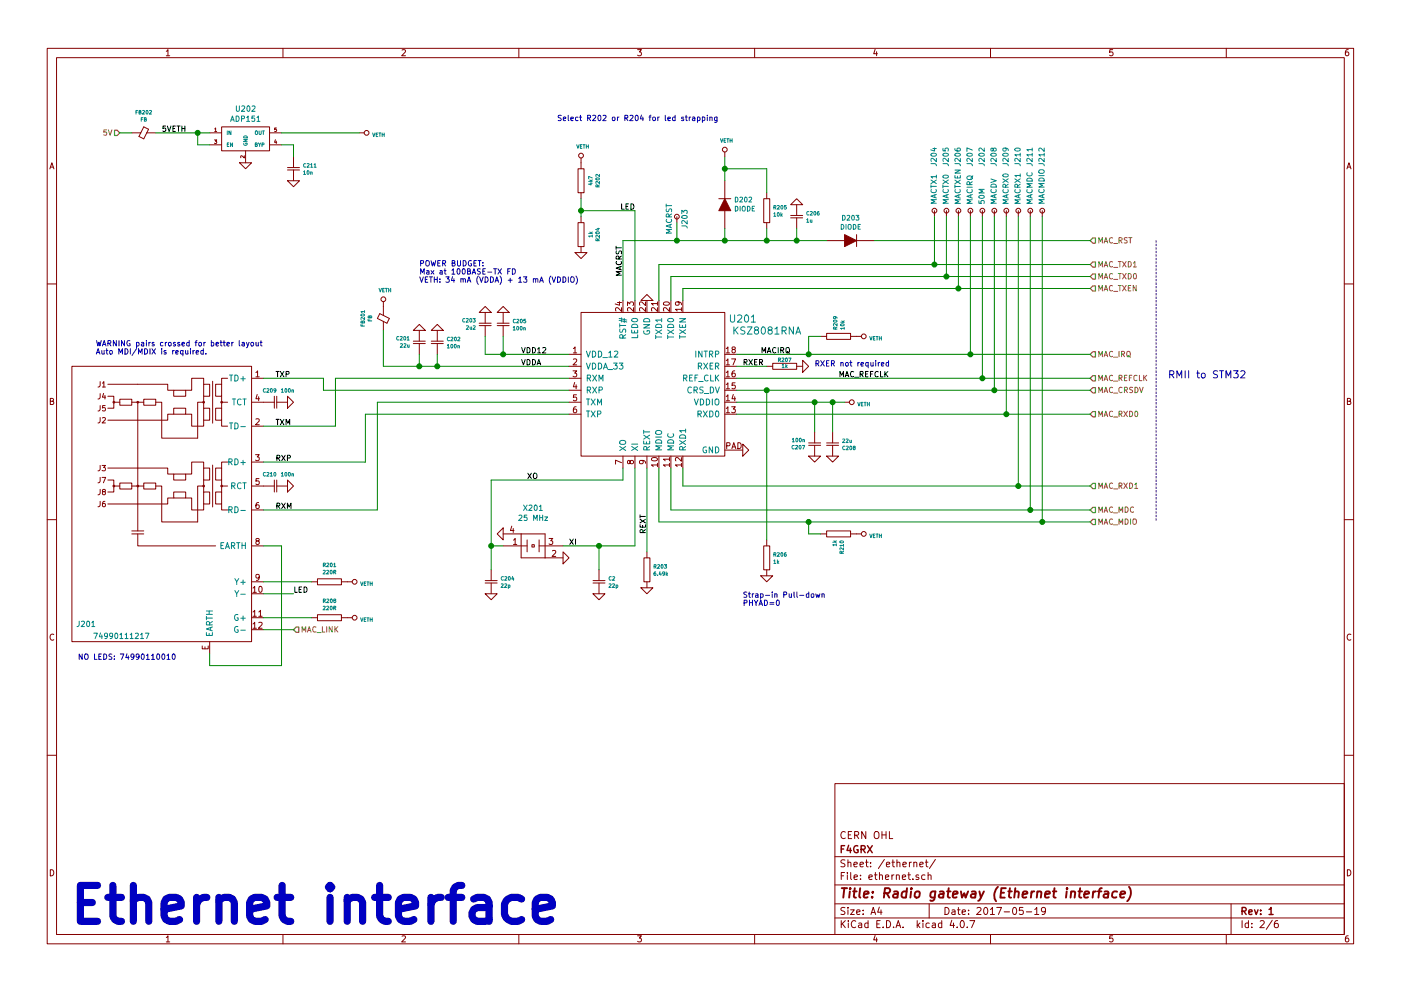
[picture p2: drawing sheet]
EESchema Schematic File Version 2
LIBS:apdep
LIBS:f4grx_conn
LIBS:f4grx_rf
LIBS:ap-cache
EELAYER 25 0
EELAYER END
$Descr A4 11693 8268
encoding utf-8
Sheet 2 6
Title "Radio gateway (Ethernet interface)"
Date "2017-05-19"
Rev "1"
Comp "F4GRX"
Comment1 "CERN OHL"
Comment2 ""
Comment3 ""
Comment4 ""
$EndDescr
Text Notes 600  7700 0    300  ~ 60
Ethernet interface
$Comp
L KSZ8081RN U201
U 1 1
P 5450 3200
F 0 "U201" H 6200 3750 60  0000 C CNN
F 1 "KSZ8081RNA" H 6400 3650 60  0000 C CNN
F 2 "apdep:QFN-24-1EPHOLE_4x4mm_Pitch0.5mm" H 5300 3450 60  0001 C CNN
F 3 "" H 5300 3450 60  0000 C CNN
	1    5450 3200
	1    0    0    -1  
$EndComp
$Comp
L GND #PWR01
U 1 1
P 6200 3750
F 0 "#PWR01" H 6200 3750 30  0001 C CNN
F 1 "GND" H 6200 3680 30  0001 C CNN
F 2 "" H 6200 3750 60  0000 C CNN
F 3 "" H 6200 3750 60  0000 C CNN
	1    6200 3750
	0    -1   -1   0   
$EndComp
$Comp
L GND #PWR02
U 1 1
P 5400 2500
F 0 "#PWR02" H 5400 2500 30  0001 C CNN
F 1 "GND" H 5400 2430 30  0001 C CNN
F 2 "" H 5400 2500 60  0000 C CNN
F 3 "" H 5400 2500 60  0000 C CNN
	1    5400 2500
	-1   0    0    1   
$EndComp
$Comp
L XTAL X201
U 1 1
P 4450 4550
F 0 "X201" H 4450 4870 45  0000 C CNN
F 1 "25 MHz" H 4450 4786 45  0000 C CNN
F 2 "apdep:XTAL_SMD_3.2x2.5" H 4450 4550 60  0001 C CNN
F 3 "" H 4450 4550 60  0000 C CNN
	1    4450 4550
	1    0    0    -1  
$EndComp
$Comp
L GND #PWR03
U 1 1
P 4700 4650
F 0 "#PWR03" H 4700 4650 30  0001 C CNN
F 1 "GND" H 4700 4580 30  0001 C CNN
F 2 "" H 4700 4650 60  0000 C CNN
F 3 "" H 4700 4650 60  0000 C CNN
	1    4700 4650
	0    -1   -1   0   
$EndComp
$Comp
L GND #PWR04
U 1 1
P 4200 4450
F 0 "#PWR04" H 4200 4450 30  0001 C CNN
F 1 "GND" H 4200 4380 30  0001 C CNN
F 2 "" H 4200 4450 60  0000 C CNN
F 3 "" H 4200 4450 60  0000 C CNN
	1    4200 4450
	0    1    1    0   
$EndComp
$Comp
L CSMALL C204
U 1 1
P 4100 4850
F 0 "C204" H 4178 4880 30  0000 L CNN
F 1 "22p" H 4178 4820 30  0000 L CNN
F 2 "apdep:0603_m1608" H 4100 4850 60  0001 C CNN
F 3 "" H 4100 4850 60  0000 C CNN
	1    4100 4850
	1    0    0    -1  
$EndComp
$Comp
L CSMALL C2
U 1 1
P 5000 4850
F 0 "C2" H 5078 4880 30  0000 L CNN
F 1 "22p" H 5078 4820 30  0000 L CNN
F 2 "apdep:0603_m1608" H 5000 4850 60  0001 C CNN
F 3 "" H 5000 4850 60  0000 C CNN
	1    5000 4850
	1    0    0    -1  
$EndComp
$Comp
L GND #PWR05
U 1 1
P 4100 4950
F 0 "#PWR05" H 4100 4950 30  0001 C CNN
F 1 "GND" H 4100 4880 30  0001 C CNN
F 2 "" H 4100 4950 60  0000 C CNN
F 3 "" H 4100 4950 60  0000 C CNN
	1    4100 4950
	1    0    0    -1  
$EndComp
$Comp
L GND #PWR06
U 1 1
P 5000 4950
F 0 "#PWR06" H 5000 4950 30  0001 C CNN
F 1 "GND" H 5000 4880 30  0001 C CNN
F 2 "" H 5000 4950 60  0000 C CNN
F 3 "" H 5000 4950 60  0000 C CNN
	1    5000 4950
	1    0    0    -1  
$EndComp
Text HLabel 9100 4350 2    45   Input ~ 0
MAC_MDIO
Text HLabel 9100 4250 2    45   Input ~ 0
MAC_MDC
Text HLabel 9100 4050 2    45   Input ~ 0
MAC_RXD1
Text HLabel 9100 3450 2    45   Input ~ 0
MAC_RXD0
$Comp
L RSMALL R203
U 1 1
P 5400 4750
F 0 "R203" V 5370 4803 30  0000 L CNN
F 1 "6.49k" V 5430 4803 30  0000 L CNN
F 2 "apdep:0603_m1608" H 5400 4750 60  0001 C CNN
F 3 "" H 5400 4750 60  0000 C CNN
	1    5400 4750
	0    1    1    0   
$EndComp
$Comp
L GND #PWR07
U 1 1
P 5400 4900
F 0 "#PWR07" H 5400 4900 30  0001 C CNN
F 1 "GND" H 5400 4830 30  0001 C CNN
F 2 "" H 5400 4900 60  0000 C CNN
F 3 "" H 5400 4900 60  0000 C CNN
	1    5400 4900
	1    0    0    -1  
$EndComp
Text HLabel 9100 3250 2    45   Input ~ 0
MAC_CRSDV
Text HLabel 9100 3150 2    45   Input ~ 0
MAC_REFCLK
Text HLabel 9100 2950 2    45   Input ~ 0
MAC_IRQ
Text HLabel 9100 2400 2    45   Input ~ 0
MAC_TXEN
Text HLabel 9100 2300 2    45   Input ~ 0
MAC_TXD0
Text HLabel 9100 2200 2    45   Input ~ 0
MAC_TXD1
Text HLabel 9100 2000 2    45   Input ~ 0
MAC_RST
$Comp
L CSMALL C205
U 1 1
P 4200 2700
F 0 "C205" H 4278 2730 30  0000 L CNN
F 1 "100n" H 4278 2670 30  0000 L CNN
F 2 "apdep:0603_m1608" H 4200 2700 60  0001 C CNN
F 3 "" H 4200 2700 60  0000 C CNN
	1    4200 2700
	1    0    0    -1  
$EndComp
$Comp
L CSMALL C203
U 1 1
P 4050 2700
F 0 "C203" H 3973 2670 30  0000 R CNN
F 1 "2u2" H 3973 2730 30  0000 R CNN
F 2 "apdep:1206_m3216" H 4050 2700 60  0001 C CNN
F 3 "" H 4050 2700 60  0000 C CNN
	1    4050 2700
	1    0    0    1   
$EndComp
$Comp
L GND #PWR08
U 1 1
P 4200 2600
F 0 "#PWR08" H 4200 2600 30  0001 C CNN
F 1 "GND" H 4200 2530 30  0001 C CNN
F 2 "" H 4200 2600 60  0000 C CNN
F 3 "" H 4200 2600 60  0000 C CNN
	1    4200 2600
	-1   0    0    1   
$EndComp
$Comp
L GND #PWR09
U 1 1
P 4050 2600
F 0 "#PWR09" H 4050 2600 30  0001 C CNN
F 1 "GND" H 4050 2530 30  0001 C CNN
F 2 "" H 4050 2600 60  0000 C CNN
F 3 "" H 4050 2600 60  0000 C CNN
	1    4050 2600
	-1   0    0    1   
$EndComp
$Comp
L RSMALL R206
U 1 1
P 6400 4650
F 0 "R206" V 6370 4703 30  0000 L CNN
F 1 "1k" V 6430 4703 30  0000 L CNN
F 2 "apdep:0603_m1608" H 6400 4650 60  0001 C CNN
F 3 "" H 6400 4650 60  0000 C CNN
	1    6400 4650
	0    1    1    0   
$EndComp
$Comp
L GND #PWR010
U 1 1
P 6400 4800
F 0 "#PWR010" H 6400 4800 30  0001 C CNN
F 1 "GND" H 6400 4730 30  0001 C CNN
F 2 "" H 6400 4800 60  0000 C CNN
F 3 "" H 6400 4800 60  0000 C CNN
	1    6400 4800
	1    0    0    -1  
$EndComp
Text Notes 6200 5050 0    45   ~ 0
Strap-in Pull-down\nPHYAD=0
$Comp
L CSMALL C202
U 1 1
P 3650 2850
F 0 "C202" H 3728 2880 30  0000 L CNN
F 1 "100n" H 3728 2820 30  0000 L CNN
F 2 "apdep:0603_m1608" H 3650 2850 60  0001 C CNN
F 3 "" H 3650 2850 60  0000 C CNN
	1    3650 2850
	1    0    0    -1  
$EndComp
$Comp
L CSMALL C201
U 1 1
P 3500 2850
F 0 "C201" H 3422 2820 30  0000 R CNN
F 1 "22u" H 3422 2880 30  0000 R CNN
F 2 "apdep:1206_m3216" H 3500 2850 60  0001 C CNN
F 3 "" H 3500 2850 60  0000 C CNN
	1    3500 2850
	1    0    0    1   
$EndComp
$Comp
L GND #PWR011
U 1 1
P 3650 2750
F 0 "#PWR011" H 3650 2750 30  0001 C CNN
F 1 "GND" H 3650 2680 30  0001 C CNN
F 2 "" H 3650 2750 60  0000 C CNN
F 3 "" H 3650 2750 60  0000 C CNN
	1    3650 2750
	-1   0    0    1   
$EndComp
$Comp
L GND #PWR012
U 1 1
P 3500 2750
F 0 "#PWR012" H 3500 2750 30  0001 C CNN
F 1 "GND" H 3500 2680 30  0001 C CNN
F 2 "" H 3500 2750 60  0000 C CNN
F 3 "" H 3500 2750 60  0000 C CNN
	1    3500 2750
	-1   0    0    1   
$EndComp
$Comp
L CSMALL C207
U 1 1
P 6800 3700
F 0 "C207" H 6878 3730 30  0000 L CNN
F 1 "100n" H 6878 3670 30  0000 L CNN
F 2 "apdep:0603_m1608" H 6800 3700 60  0001 C CNN
F 3 "" H 6800 3700 60  0000 C CNN
	1    6800 3700
	-1   0    0    1   
$EndComp
$Comp
L CSMALL C208
U 1 1
P 6950 3700
F 0 "C208" H 6872 3670 30  0000 R CNN
F 1 "22u" H 6872 3730 30  0000 R CNN
F 2 "apdep:1206_m3216" H 6950 3700 60  0001 C CNN
F 3 "" H 6950 3700 60  0000 C CNN
	1    6950 3700
	-1   0    0    -1  
$EndComp
$Comp
L GND #PWR013
U 1 1
P 6800 3800
F 0 "#PWR013" H 6800 3800 30  0001 C CNN
F 1 "GND" H 6800 3730 30  0001 C CNN
F 2 "" H 6800 3800 60  0000 C CNN
F 3 "" H 6800 3800 60  0000 C CNN
	1    6800 3800
	1    0    0    -1  
$EndComp
$Comp
L GND #PWR014
U 1 1
P 6950 3800
F 0 "#PWR014" H 6950 3800 30  0001 C CNN
F 1 "GND" H 6950 3730 30  0001 C CNN
F 2 "" H 6950 3800 60  0000 C CNN
F 3 "" H 6950 3800 60  0000 C CNN
	1    6950 3800
	1    0    0    -1  
$EndComp
Text Notes 3500 2350 0    45   ~ 0
POWER BUDGET:\nMax at 100BASE-TX FD\nVETH: 34 mA (VDDA) + 13 mA (VDDIO)
$Comp
L RSMALL R201
U 1 1
P 2750 4850
F 0 "R201" H 2750 4993 30  0000 C CNN
F 1 "220R" H 2750 4933 30  0000 C CNN
F 2 "apdep:0603_m1608" H 2750 4850 60  0001 C CNN
F 3 "" H 2750 4850 60  0000 C CNN
	1    2750 4850
	1    0    0    -1  
$EndComp
$Comp
L RSMALL R204
U 1 1
P 4850 1950
F 0 "R204" H 4850 2093 30  0000 C CNN
F 1 "1k" H 4850 2033 30  0000 C CNN
F 2 "apdep:0603_m1608" H 4850 1950 60  0001 C CNN
F 3 "" H 4850 1950 60  0000 C CNN
	1    4850 1950
	0    1    1    0   
$EndComp
$Comp
L RSMALL R202
U 1 1
P 4850 1500
F 0 "R202" H 4850 1643 30  0000 C CNN
F 1 "4k7" H 4850 1583 30  0000 C CNN
F 2 "apdep:0603_m1608" H 4850 1500 60  0001 C CNN
F 3 "" H 4850 1500 60  0000 C CNN
	1    4850 1500
	0    1    1    0   
$EndComp
$Comp
L DIODE D203
U 1 1
P 7100 2000
F 0 "D203" H 7100 2192 40  0000 C CNN
F 1 "DIODE" H 7100 2116 40  0000 C CNN
F 2 "apdep:SOD323" H 7100 2000 60  0001 C CNN
F 3 "" H 7100 2000 60  0000 C CNN
	1    7100 2000
	1    0    0    -1  
$EndComp
$Comp
L CSMALL C206
U 1 1
P 6650 1800
F 0 "C206" H 6728 1830 30  0000 L CNN
F 1 "1u" H 6728 1770 30  0000 L CNN
F 2 "apdep:0603_m1608" H 6650 1800 60  0001 C CNN
F 3 "" H 6650 1800 60  0000 C CNN
	1    6650 1800
	1    0    0    -1  
$EndComp
$Comp
L GND #PWR015
U 1 1
P 6650 1700
F 0 "#PWR015" H 6650 1700 30  0001 C CNN
F 1 "GND" H 6650 1630 30  0001 C CNN
F 2 "" H 6650 1700 60  0000 C CNN
F 3 "" H 6650 1700 60  0000 C CNN
	1    6650 1700
	-1   0    0    1   
$EndComp
$Comp
L RSMALL R205
U 1 1
P 6400 1750
F 0 "R205" V 6370 1803 30  0000 L CNN
F 1 "10k" V 6430 1803 30  0000 L CNN
F 2 "apdep:0603_m1608" H 6400 1750 60  0001 C CNN
F 3 "" H 6400 1750 60  0000 C CNN
	1    6400 1750
	0    1    1    0   
$EndComp
$Comp
L DIODE D202
U 1 1
P 6050 1700
F 0 "D202" V 6088 1622 40  0000 R CNN
F 1 "DIODE" V 6012 1622 40  0000 R CNN
F 2 "apdep:SOD323" H 6050 1700 60  0001 C CNN
F 3 "" H 6050 1700 60  0000 C CNN
	1    6050 1700
	0    -1   -1   0   
$EndComp
Text Notes 9750 3150 0    60   ~ 0
RMII to STM32
$Comp
L RSMALL R207
U 1 1
P 6550 3050
F 0 "R207" H 6550 3000 30  0000 C CNN
F 1 "1k" H 6550 3050 30  0000 C CNN
F 2 "apdep:0603_m1608" H 6550 3050 60  0001 C CNN
F 3 "" H 6550 3050 60  0000 C CNN
	1    6550 3050
	-1   0    0    1   
$EndComp
$Comp
L GND #PWR016
U 1 1
P 6700 3050
F 0 "#PWR016" H 6700 3050 30  0001 C CNN
F 1 "GND" H 6700 2980 30  0001 C CNN
F 2 "" H 6700 3050 60  0000 C CNN
F 3 "" H 6700 3050 60  0000 C CNN
	1    6700 3050
	0    -1   -1   0   
$EndComp
Text Notes 6800 3050 0    45   ~ 0
RXER not required
Text HLabel 1000 1100 0    45   Input ~ 0
5V
Text Label 4350 2950 0    45   ~ 0
VDD12
Text Label 4350 3050 0    45   ~ 0
VDDA
Text Label 4400 4000 0    45   ~ 0
XO
Text Label 4750 4550 0    45   ~ 0
XI
Text Label 5400 4450 1    45   ~ 0
REXT
Text Label 6200 3050 0    45   ~ 0
RXER
Text Label 5300 1750 2    45   ~ 0
LED
Text Label 5200 2300 1    45   ~ 0
MACRST
Text Label 6350 2950 0    45   ~ 0
MACIRQ
Text Label 2300 3150 0    45   ~ 0
TXP
Text Label 2300 3550 0    45   ~ 0
TXM
Text Label 2300 3850 0    45   ~ 0
RXP
Text Label 2300 4250 0    45   ~ 0
RXM
$Comp
L WE_74990111217 J201
U 1 1
P 2200 2950
F 0 "J201" H 3600 700 45  0000 L CNN
F 1 "74990111217" H 3150 600 45  0000 L CNN
F 2 "apdep:WE_74990111217" H 2200 2950 45  0001 C CNN
F 3 "" H 2200 2950 45  0001 C CNN
	1    2200 2950
	-1   0    0    -1  
$EndComp
$Comp
L CSMALL C209
U 1 1
P 2300 3350
F 0 "C209" V 2200 3300 30  0000 C CNN
F 1 "100n" V 2200 3450 30  0000 C CNN
F 2 "apdep:0805_m2012" H 2300 3350 60  0001 C CNN
F 3 "" H 2300 3350 60  0000 C CNN
	1    2300 3350
	0    1    1    0   
$EndComp
$Comp
L GND #PWR017
U 1 1
P 2400 3350
F 0 "#PWR017" H 2400 3350 30  0001 C CNN
F 1 "GND" H 2400 3280 30  0001 C CNN
F 2 "" H 2400 3350 60  0000 C CNN
F 3 "" H 2400 3350 60  0000 C CNN
	1    2400 3350
	0    -1   -1   0   
$EndComp
$Comp
L CSMALL C210
U 1 1
P 2300 4050
F 0 "C210" V 2200 4000 30  0000 C CNN
F 1 "100n" V 2200 4150 30  0000 C CNN
F 2 "apdep:0805_m2012" H 2300 4050 60  0001 C CNN
F 3 "" H 2300 4050 60  0000 C CNN
	1    2300 4050
	0    1    1    0   
$EndComp
$Comp
L GND #PWR018
U 1 1
P 2400 4050
F 0 "#PWR018" H 2400 4050 30  0001 C CNN
F 1 "GND" H 2400 3980 30  0001 C CNN
F 2 "" H 2400 4050 60  0000 C CNN
F 3 "" H 2400 4050 60  0000 C CNN
	1    2400 4050
	0    -1   -1   0   
$EndComp
Text Notes 800  2950 0    45   ~ 0
WARNING pairs crossed for better layout\nAuto MDI/MDIX is required.
Text Label 2450 4950 0    45   ~ 0
LED
$Comp
L RSMALL R208
U 1 1
P 2750 5150
F 0 "R208" H 2750 5293 30  0000 C CNN
F 1 "220R" H 2750 5233 30  0000 C CNN
F 2 "apdep:0603_m1608" H 2750 5150 60  0001 C CNN
F 3 "" H 2750 5150 60  0000 C CNN
	1    2750 5150
	1    0    0    -1  
$EndComp
Text HLabel 2450 5250 2    45   Input ~ 0
MAC_LINK
Text Notes 4650 1000 0    45   ~ 0
Select R202 or R204 for led strapping
$Comp
L GND #PWR019
U 1 1
P 4850 2100
F 0 "#PWR019" H 4850 2100 30  0001 C CNN
F 1 "GND" H 4850 2030 30  0001 C CNN
F 2 "" H 4850 2100 60  0000 C CNN
F 3 "" H 4850 2100 60  0000 C CNN
	1    4850 2100
	1    0    0    -1  
$EndComp
$Comp
L FB FB202
U 1 1
P 1200 1100
F 0 "FB202" H 1200 932 30  0000 C CNN
F 1 "FB" H 1200 992 30  0000 C CNN
F 2 "apdep:0805_m2012" H 1200 1100 60  0001 C CNN
F 3 "" H 1200 1100 60  0000 C CNN
	1    1200 1100
	-1   0    0    1   
$EndComp
$Comp
L VETH #PWR020
U 1 1
P 3000 1100
F 0 "#PWR020" H 3000 1200 30  0001 C CNN
F 1 "VETH" V 3014 1207 30  0000 L CNN
F 2 "" H 3000 1100 60  0000 C CNN
F 3 "" H 3000 1100 60  0000 C CNN
	1    3000 1100
	0    1    1    0   
$EndComp
$Comp
L VETH #PWR021
U 1 1
P 4850 1350
F 0 "#PWR021" H 4850 1450 30  0001 C CNN
F 1 "VETH" H 4864 1488 30  0000 C CNN
F 2 "" H 4850 1350 60  0000 C CNN
F 3 "" H 4850 1350 60  0000 C CNN
	1    4850 1350
	1    0    0    -1  
$EndComp
$Comp
L VETH #PWR022
U 1 1
P 6050 1300
F 0 "#PWR022" H 6050 1400 30  0001 C CNN
F 1 "VETH" H 6064 1438 30  0000 C CNN
F 2 "" H 6050 1300 60  0000 C CNN
F 3 "" H 6050 1300 60  0000 C CNN
	1    6050 1300
	1    0    0    -1  
$EndComp
$Comp
L VETH #PWR023
U 1 1
P 7050 3350
F 0 "#PWR023" H 7050 3450 30  0001 C CNN
F 1 "VETH" V 7064 3457 30  0000 L CNN
F 2 "" H 7050 3350 60  0000 C CNN
F 3 "" H 7050 3350 60  0000 C CNN
	1    7050 3350
	0    1    1    0   
$EndComp
$Comp
L VETH #PWR024
U 1 1
P 3200 2550
F 0 "#PWR024" H 3200 2650 30  0001 C CNN
F 1 "VETH" H 3214 2688 30  0000 C CNN
F 2 "" H 3200 2550 60  0000 C CNN
F 3 "" H 3200 2550 60  0000 C CNN
	1    3200 2550
	1    0    0    -1  
$EndComp
$Comp
L VETH #PWR025
U 1 1
P 2900 4850
F 0 "#PWR025" H 2900 4950 30  0001 C CNN
F 1 "VETH" V 2914 4957 30  0000 L CNN
F 2 "" H 2900 4850 60  0000 C CNN
F 3 "" H 2900 4850 60  0000 C CNN
	1    2900 4850
	0    1    1    0   
$EndComp
$Comp
L VETH #PWR026
U 1 1
P 2900 5150
F 0 "#PWR026" H 2900 5250 30  0001 C CNN
F 1 "VETH" V 2914 5257 30  0000 L CNN
F 2 "" H 2900 5150 60  0000 C CNN
F 3 "" H 2900 5150 60  0000 C CNN
	1    2900 5150
	0    1    1    0   
$EndComp
$Comp
L ADP151 U202
U 1 1
P 2050 1150
F 0 "U202" H 2050 1404 45  0000 C CNN
F 1 "ADP151" H 2050 1320 45  0000 C CNN
F 2 "apdep:SOT23-6" H 2050 1150 60  0001 C CNN
F 3 "" H 2050 1150 60  0000 C CNN
	1    2050 1150
	1    0    0    -1  
$EndComp
$Comp
L GND #PWR027
U 1 1
P 2050 1350
F 0 "#PWR027" H 2050 1350 30  0001 C CNN
F 1 "GND" H 2050 1280 30  0001 C CNN
F 2 "" H 2050 1350 60  0000 C CNN
F 3 "" H 2050 1350 60  0000 C CNN
	1    2050 1350
	1    0    0    -1  
$EndComp
$Comp
L CSMALL C211
U 1 1
P 2450 1400
F 0 "C211" H 2528 1430 30  0000 L CNN
F 1 "10n" H 2528 1370 30  0000 L CNN
F 2 "apdep:0603_m1608" H 2450 1400 60  0001 C CNN
F 3 "" H 2450 1400 60  0000 C CNN
	1    2450 1400
	1    0    0    -1  
$EndComp
$Comp
L GND #PWR028
U 1 1
P 2450 1500
F 0 "#PWR028" H 2450 1500 30  0001 C CNN
F 1 "GND" H 2450 1430 30  0001 C CNN
F 2 "" H 2450 1500 60  0000 C CNN
F 3 "" H 2450 1500 60  0000 C CNN
	1    2450 1500
	1    0    0    -1  
$EndComp
Text Label 1350 1100 0    45   ~ 0
5VETH
$Comp
L RSMALL R209
U 1 1
P 7000 2800
F 0 "R209" V 6970 2853 30  0000 L CNN
F 1 "10k" V 7030 2853 30  0000 L CNN
F 2 "apdep:0603_m1608" H 7000 2800 60  0001 C CNN
F 3 "" H 7000 2800 60  0000 C CNN
	1    7000 2800
	1    0    0    -1  
$EndComp
$Comp
L VETH #PWR029
U 1 1
P 7150 2800
F 0 "#PWR029" H 7150 2900 30  0001 C CNN
F 1 "VETH" V 7164 2907 30  0000 L CNN
F 2 "" H 7150 2800 60  0000 C CNN
F 3 "" H 7150 2800 60  0000 C CNN
	1    7150 2800
	0    1    1    0   
$EndComp
$Comp
L RSMALL R210
U 1 1
P 7000 4450
F 0 "R210" V 6970 4503 30  0000 L CNN
F 1 "1k" V 7030 4503 30  0000 L CNN
F 2 "apdep:0603_m1608" H 7000 4450 60  0001 C CNN
F 3 "" H 7000 4450 60  0000 C CNN
	1    7000 4450
	-1   0    0    1   
$EndComp
$Comp
L VETH #PWR030
U 1 1
P 7150 4450
F 0 "#PWR030" H 7150 4550 30  0001 C CNN
F 1 "VETH" V 7164 4557 30  0000 L CNN
F 2 "" H 7150 4450 60  0000 C CNN
F 3 "" H 7150 4450 60  0000 C CNN
	1    7150 4450
	0    1    1    0   
$EndComp
$Comp
L FB FB201
U 1 1
P 3200 2650
F 0 "FB201" H 3200 2482 30  0000 C CNN
F 1 "FB" H 3200 2542 30  0000 C CNN
F 2 "apdep:0805_m2012" H 3200 2650 60  0001 C CNN
F 3 "" H 3200 2650 60  0000 C CNN
	1    3200 2650
	0    1    1    0   
$EndComp
$Comp
L PIN J202
U 1 1
P 8200 1800
F 0 "J202" H 7700 1800 45  0000 C CNN
F 1 "50M" H 8100 1800 45  0000 R CNN
F 2 "apdep:TP_MINI_SMD" H 8200 1800 45  0001 C CNN
F 3 "" H 8200 1800 45  0000 C CNN
	1    8200 1800
	0    1    1    0   
$EndComp
Text Label 7000 3150 0    45   ~ 0
MAC_REFCLK
$Comp
L PIN J203
U 1 1
P 5650 1850
F 0 "J203" H 5620 1920 45  0000 C CNN
F 1 "MACRST" H 5620 1790 45  0000 C CNN
F 2 "apdep:TP_MINI_SMD" H 5650 1850 45  0001 C CNN
F 3 "" H 5650 1850 45  0000 C CNN
	1    5650 1850
	0    1    1    0   
$EndComp
$Comp
L PIN J204
U 1 1
P 7800 1800
F 0 "J204" H 7300 1800 45  0000 C CNN
F 1 "MACTX1" H 7700 1800 45  0000 R CNN
F 2 "apdep:TP_MINI_SMD" H 7800 1800 45  0001 C CNN
F 3 "" H 7800 1800 45  0000 C CNN
	1    7800 1800
	0    1    1    0   
$EndComp
$Comp
L PIN J205
U 1 1
P 7900 1800
F 0 "J205" H 7400 1800 45  0000 C CNN
F 1 "MACTX0" H 7800 1800 45  0000 R CNN
F 2 "apdep:TP_MINI_SMD" H 7900 1800 45  0001 C CNN
F 3 "" H 7900 1800 45  0000 C CNN
	1    7900 1800
	0    1    1    0   
$EndComp
$Comp
L PIN J206
U 1 1
P 8000 1800
F 0 "J206" H 7500 1800 45  0000 C CNN
F 1 "MACTXEN" H 7900 1800 45  0000 R CNN
F 2 "apdep:TP_MINI_SMD" H 8000 1800 45  0001 C CNN
F 3 "" H 8000 1800 45  0000 C CNN
	1    8000 1800
	0    1    1    0   
$EndComp
$Comp
L PIN J207
U 1 1
P 8100 1800
F 0 "J207" H 7600 1800 45  0000 C CNN
F 1 "MACIRQ" H 8000 1800 45  0000 R CNN
F 2 "apdep:TP_MINI_SMD" H 8100 1800 45  0001 C CNN
F 3 "" H 8100 1800 45  0000 C CNN
	1    8100 1800
	0    1    1    0   
$EndComp
$Comp
L PIN J208
U 1 1
P 8300 1800
F 0 "J208" H 7800 1800 45  0000 C CNN
F 1 "MACDV" H 8200 1800 45  0000 R CNN
F 2 "apdep:TP_MINI_SMD" H 8300 1800 45  0001 C CNN
F 3 "" H 8300 1800 45  0000 C CNN
	1    8300 1800
	0    1    1    0   
$EndComp
$Comp
L PIN J209
U 1 1
P 8400 1800
F 0 "J209" H 7900 1800 45  0000 C CNN
F 1 "MACRX0" H 8300 1800 45  0000 R CNN
F 2 "apdep:TP_MINI_SMD" H 8400 1800 45  0001 C CNN
F 3 "" H 8400 1800 45  0000 C CNN
	1    8400 1800
	0    1    1    0   
$EndComp
$Comp
L PIN J210
U 1 1
P 8500 1800
F 0 "J210" H 8000 1800 45  0000 C CNN
F 1 "MACRX1" H 8400 1800 45  0000 R CNN
F 2 "apdep:TP_MINI_SMD" H 8500 1800 45  0001 C CNN
F 3 "" H 8500 1800 45  0000 C CNN
	1    8500 1800
	0    1    1    0   
$EndComp
$Comp
L PIN J211
U 1 1
P 8600 1800
F 0 "J211" H 8100 1800 45  0000 C CNN
F 1 "MACMDC" H 8500 1800 45  0000 R CNN
F 2 "apdep:TP_MINI_SMD" H 8600 1800 45  0001 C CNN
F 3 "" H 8600 1800 45  0000 C CNN
	1    8600 1800
	0    1    1    0   
$EndComp
$Comp
L PIN J212
U 1 1
P 8700 1800
F 0 "J212" H 8200 1800 45  0000 C CNN
F 1 "MACMDIO" H 8600 1800 45  0000 R CNN
F 2 "apdep:TP_MINI_SMD" H 8700 1800 45  0001 C CNN
F 3 "" H 8700 1800 45  0000 C CNN
	1    8700 1800
	0    1    1    0   
$EndComp
Wire Wire Line
	4700 4550 5300 4550
Wire Wire Line
	5000 4550 5000 4750
Wire Wire Line
	5200 3900 5200 4000
Wire Wire Line
	5200 4000 4100 4000
Wire Wire Line
	4100 4000 4100 4750
Wire Wire Line
	4100 4550 4200 4550
Connection ~ 5000 4550
Connection ~ 4100 4550
Wire Wire Line
	5600 3900 5600 4250
Wire Wire Line
	5600 4250 9100 4250
Wire Wire Line
	5500 3900 5500 4350
Wire Wire Line
	5500 4350 9100 4350
Wire Wire Line
	5700 3900 5700 4050
Wire Wire Line
	5700 4050 9100 4050
Wire Wire Line
	6150 3450 9100 3450
Wire Wire Line
	5300 4550 5300 3900
Wire Wire Line
	5400 4600 5400 3900
Wire Wire Line
	6150 3150 9100 3150
Wire Wire Line
	6150 3250 9100 3250
Wire Wire Line
	6150 2950 9100 2950
Wire Wire Line
	5700 2500 5700 2400
Wire Wire Line
	5700 2400 9100 2400
Wire Wire Line
	5600 2500 5600 2300
Wire Wire Line
	5600 2300 9100 2300
Wire Wire Line
	5500 2500 5500 2200
Wire Wire Line
	5500 2200 9100 2200
Wire Wire Line
	5200 2500 5200 2000
Wire Wire Line
	4050 2950 4750 2950
Wire Wire Line
	4200 2950 4200 2800
Wire Wire Line
	4050 2950 4050 2800
Connection ~ 4200 2950
Wire Wire Line
	2800 3150 4750 3150
Wire Wire Line
	2700 3250 4750 3250
Wire Wire Line
	4750 3350 3150 3350
Wire Wire Line
	3050 3450 4750 3450
Wire Wire Line
	3200 3050 4750 3050
Wire Wire Line
	6400 3250 6400 4500
Connection ~ 6400 3250
Wire Wire Line
	3650 3050 3650 2950
Wire Wire Line
	3500 3050 3500 2950
Connection ~ 3650 3050
Connection ~ 3500 3050
Wire Wire Line
	6150 3350 7050 3350
Wire Wire Line
	6800 3350 6800 3600
Wire Wire Line
	6950 3350 6950 3600
Connection ~ 6800 3350
Connection ~ 6950 3350
Wire Wire Line
	5300 1750 5300 2500
Wire Wire Line
	9100 2000 7300 2000
Wire Wire Line
	5200 2000 6900 2000
Wire Wire Line
	6650 2000 6650 1900
Wire Wire Line
	6400 2000 6400 1900
Connection ~ 6650 2000
Wire Wire Line
	6050 2000 6050 1900
Connection ~ 6400 2000
Connection ~ 6050 2000
Wire Wire Line
	6400 1600 6400 1400
Wire Wire Line
	6400 1400 6050 1400
Wire Wire Line
	6050 1300 6050 1500
Connection ~ 6050 1400
Wire Notes Line
	9650 2000 9650 4350
Wire Wire Line
	6400 3050 6150 3050
Wire Wire Line
	1100 1100 1000 1100
Wire Wire Line
	2200 4550 2350 4550
Wire Wire Line
	2350 4550 2350 5550
Wire Wire Line
	2350 5550 1750 5550
Wire Wire Line
	1750 5550 1750 5450
Wire Wire Line
	2800 3150 2800 3550
Wire Wire Line
	2800 3550 2200 3550
Wire Wire Line
	2700 3250 2700 3150
Wire Wire Line
	2700 3150 2200 3150
Wire Wire Line
	3150 3350 3150 4250
Wire Wire Line
	3150 4250 2200 4250
Wire Wire Line
	3050 3450 3050 3850
Wire Wire Line
	3050 3850 2200 3850
Wire Wire Line
	2450 4950 2200 4950
Wire Wire Line
	2200 4850 2600 4850
Wire Wire Line
	2600 5150 2200 5150
Wire Wire Line
	2200 5250 2450 5250
Wire Wire Line
	4850 1650 4850 1800
Wire Wire Line
	4850 1750 5300 1750
Connection ~ 4850 1750
Wire Wire Line
	1300 1100 1750 1100
Wire Wire Line
	2350 1100 3000 1100
Wire Wire Line
	2350 1200 2450 1200
Wire Wire Line
	2450 1200 2450 1300
Wire Wire Line
	1750 1200 1650 1200
Wire Wire Line
	1650 1200 1650 1100
Connection ~ 1650 1100
Wire Wire Line
	6850 2800 6750 2800
Wire Wire Line
	6750 2800 6750 2950
Connection ~ 6750 2950
Wire Wire Line
	6850 4450 6750 4450
Wire Wire Line
	6750 4450 6750 4350
Connection ~ 6750 4350
Wire Wire Line
	3200 2750 3200 3050
Wire Wire Line
	5650 2000 5650 1850
Connection ~ 5650 2000
Wire Wire Line
	7800 1800 7800 2200
Connection ~ 7800 2200
Wire Wire Line
	7900 1800 7900 2300
Connection ~ 7900 2300
Wire Wire Line
	8000 1800 8000 2400
Connection ~ 8000 2400
Wire Wire Line
	8200 1800 8200 3150
Connection ~ 8200 3150
Wire Wire Line
	8100 1800 8100 2950
Connection ~ 8100 2950
Wire Wire Line
	8300 1800 8300 3250
Connection ~ 8300 3250
Wire Wire Line
	8400 1800 8400 3450
Connection ~ 8400 3450
Wire Wire Line
	8500 1800 8500 4050
Connection ~ 8500 4050
Wire Wire Line
	8600 1800 8600 4250
Connection ~ 8600 4250
Wire Wire Line
	8700 1800 8700 4350
Connection ~ 8700 4350
Text Notes 650  5500 0    45   ~ 0
NO LEDS: 74990110010
$EndSCHEMATC
